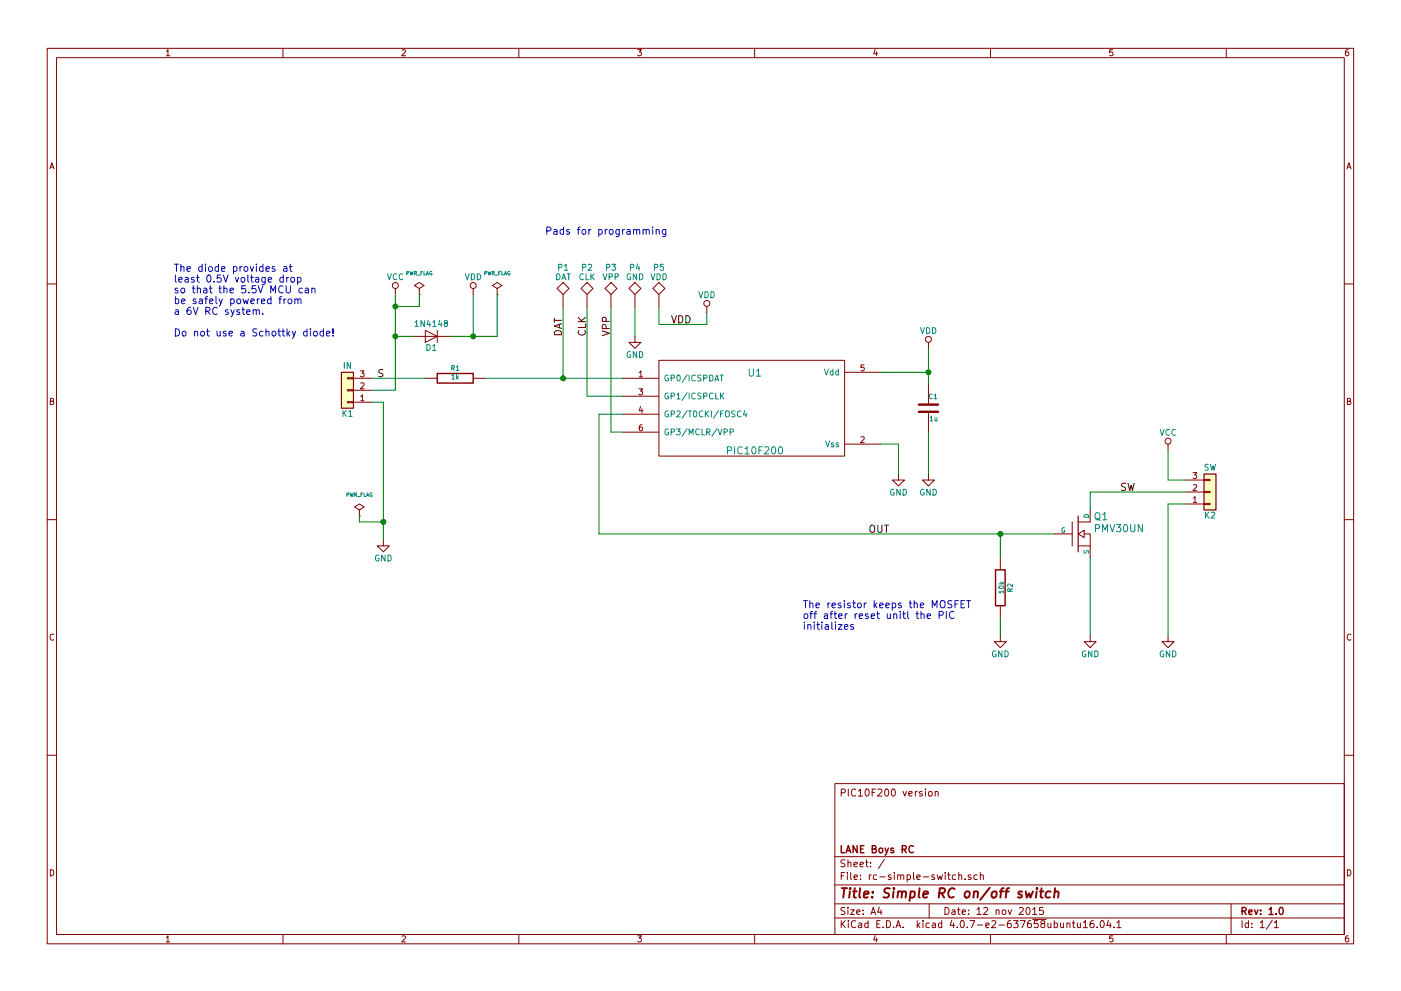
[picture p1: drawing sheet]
EESchema Schematic File Version 2
LIBS:PMV30UN
LIBS:PIC10F200
LIBS:power
LIBS:device
LIBS:transistors
LIBS:conn
LIBS:linear
LIBS:regul
LIBS:74xx
LIBS:cmos4000
LIBS:adc-dac
LIBS:memory
LIBS:xilinx
LIBS:microcontrollers
LIBS:dsp
LIBS:microchip
LIBS:analog_switches
LIBS:motorola
LIBS:texas
LIBS:intel
LIBS:audio
LIBS:interface
LIBS:digital-audio
LIBS:philips
LIBS:display
LIBS:cypress
LIBS:siliconi
LIBS:opto
LIBS:atmel
LIBS:contrib
LIBS:valves
EELAYER 25 0
EELAYER END
$Descr A4 11693 8268
encoding utf-8
Sheet 1 1
Title "Simple RC on/off switch"
Date "12 nov 2015"
Rev "1.0"
Comp "LANE Boys RC"
Comment1 ""
Comment2 ""
Comment3 ""
Comment4 "PIC10F200 version"
$EndDescr
$Comp
L R R1
U 1 1
P 3800 3150
F 0 "R1" V 3880 3150 40  0000 C CNN
F 1 "1k" V 3807 3151 40  0000 C CNN
F 2 "Resistors_SMD:R_0603_HandSoldering" V 3950 2800 30  0001 C CNN
F 3 "~" H 3800 3150 30  0000 C CNN
	1    3800 3150
	0    -1   -1   0   
$EndComp
$Comp
L R R2
U 1 1
P 8350 4900
F 0 "R2" V 8430 4900 40  0000 C CNN
F 1 "10k" V 8357 4901 40  0000 C CNN
F 2 "Resistors_SMD:R_0603_HandSoldering" V 8250 4900 30  0001 C CNN
F 3 "~" H 8350 4900 30  0000 C CNN
	1    8350 4900
	1    0    0    -1  
$EndComp
Wire Wire Line
	8350 4450 8350 4650
Wire Wire Line
	5000 4450 8800 4450
Wire Wire Line
	8350 5150 8350 5300
Wire Wire Line
	3100 3350 3200 3350
Wire Wire Line
	3200 3350 3200 4500
Wire Wire Line
	3100 3150 3550 3150
$Comp
L C C1
U 1 1
P 7750 3400
F 0 "C1" H 7750 3500 40  0000 L CNN
F 1 "1u" H 7756 3315 40  0000 L CNN
F 2 "Capacitors_SMD:C_0603_HandSoldering" V 7600 3200 30  0001 C CNN
F 3 "~" H 7750 3400 60  0000 C CNN
	1    7750 3400
	1    0    0    -1  
$EndComp
Wire Wire Line
	7750 3600 7750 3950
Wire Wire Line
	3750 2800 4150 2800
Wire Wire Line
	3950 2450 3950 2800
Wire Wire Line
	3300 3250 3100 3250
Connection ~ 3950 2800
Wire Wire Line
	9100 4100 9100 4250
Wire Wire Line
	9100 4100 9900 4100
$Comp
L PIC10F200 U1
U 1 1
P 6300 3400
F 0 "U1" H 6300 3700 60  0000 C CNN
F 1 "PIC10F200" H 6300 3050 60  0000 C CNN
F 2 "TO_SOT_Packages_SMD:SOT-23-6_Handsoldering" H 5500 2950 30  0001 L CNN
F 3 "" H 6300 3400 60  0000 C CNN
	1    6300 3400
	1    0    0    -1  
$EndComp
Wire Wire Line
	4050 3150 5200 3150
Wire Wire Line
	7750 2900 7750 3200
Wire Wire Line
	7350 3700 7500 3700
Wire Wire Line
	7500 3700 7500 3950
Wire Wire Line
	5200 3450 5000 3450
Wire Wire Line
	5000 3450 5000 4450
Connection ~ 8350 4450
$Comp
L PWR_FLAG #FLG01
U 1 1
P 4150 2450
F 0 "#FLG01" H 4150 2545 30  0001 C CNN
F 1 "PWR_FLAG" H 4150 2630 30  0000 C CNN
F 2 "" H 4150 2450 60  0000 C CNN
F 3 "" H 4150 2450 60  0000 C CNN
	1    4150 2450
	1    0    0    -1  
$EndComp
$Comp
L PWR_FLAG #FLG02
U 1 1
P 3000 4300
F 0 "#FLG02" H 3000 4395 30  0001 C CNN
F 1 "PWR_FLAG" H 3000 4480 30  0000 C CNN
F 2 "" H 3000 4300 60  0000 C CNN
F 3 "" H 3000 4300 60  0000 C CNN
	1    3000 4300
	1    0    0    -1  
$EndComp
Wire Wire Line
	3000 4300 3000 4350
Wire Wire Line
	3000 4350 3200 4350
Connection ~ 3200 4350
Wire Wire Line
	4150 2800 4150 2450
$Comp
L PWR_FLAG #FLG03
U 1 1
P 3500 2450
F 0 "#FLG03" H 3500 2545 30  0001 C CNN
F 1 "PWR_FLAG" H 3500 2630 30  0000 C CNN
F 2 "" H 3500 2450 60  0000 C CNN
F 3 "" H 3500 2450 60  0000 C CNN
	1    3500 2450
	1    0    0    -1  
$EndComp
Wire Wire Line
	3500 2450 3500 2550
Wire Wire Line
	3500 2550 3300 2550
Connection ~ 3300 2550
Text Label 7250 4450 0    60   ~ 0
OUT
Wire Wire Line
	9100 4650 9100 5300
Wire Wire Line
	4700 2550 4700 3150
Connection ~ 4700 3150
Wire Wire Line
	4900 2550 4900 3300
Wire Wire Line
	4900 3300 5200 3300
Wire Wire Line
	5100 2550 5100 3600
Wire Wire Line
	5100 3600 5200 3600
Wire Wire Line
	5900 2600 5900 2700
Wire Wire Line
	5900 2700 5500 2700
Wire Wire Line
	5500 2700 5500 2550
Wire Wire Line
	5300 2550 5300 2800
$Comp
L MOSFET_N Q1
U 1 1
P 9000 4450
F 0 "Q1" H 9250 4600 60  0000 R CNN
F 1 "PMV30UN" H 9550 4500 60  0000 R CNN
F 2 "TO_SOT_Packages_SMD:SOT-23" H 8700 4700 30  0001 C CNN
F 3 "~" H 9000 4450 60  0000 C CNN
	1    9000 4450
	1    0    0    -1  
$EndComp
$Comp
L GND #PWR04
U 1 1
P 5300 2800
F 0 "#PWR04" H 5300 2550 50  0001 C CNN
F 1 "GND" H 5300 2650 50  0000 C CNN
F 2 "" H 5300 2800 50  0001 C CNN
F 3 "" H 5300 2800 50  0001 C CNN
	1    5300 2800
	1    0    0    -1  
$EndComp
$Comp
L GND #PWR05
U 1 1
P 7750 3950
F 0 "#PWR05" H 7750 3700 50  0001 C CNN
F 1 "GND" H 7750 3800 50  0000 C CNN
F 2 "" H 7750 3950 50  0001 C CNN
F 3 "" H 7750 3950 50  0001 C CNN
	1    7750 3950
	1    0    0    -1  
$EndComp
$Comp
L GND #PWR06
U 1 1
P 7500 3950
F 0 "#PWR06" H 7500 3700 50  0001 C CNN
F 1 "GND" H 7500 3800 50  0000 C CNN
F 2 "" H 7500 3950 50  0001 C CNN
F 3 "" H 7500 3950 50  0001 C CNN
	1    7500 3950
	1    0    0    -1  
$EndComp
$Comp
L GND #PWR07
U 1 1
P 8350 5300
F 0 "#PWR07" H 8350 5050 50  0001 C CNN
F 1 "GND" H 8350 5150 50  0000 C CNN
F 2 "" H 8350 5300 50  0001 C CNN
F 3 "" H 8350 5300 50  0001 C CNN
	1    8350 5300
	1    0    0    -1  
$EndComp
$Comp
L GND #PWR08
U 1 1
P 9100 5300
F 0 "#PWR08" H 9100 5050 50  0001 C CNN
F 1 "GND" H 9100 5150 50  0000 C CNN
F 2 "" H 9100 5300 50  0001 C CNN
F 3 "" H 9100 5300 50  0001 C CNN
	1    9100 5300
	1    0    0    -1  
$EndComp
$Comp
L GND #PWR09
U 1 1
P 9750 5300
F 0 "#PWR09" H 9750 5050 50  0001 C CNN
F 1 "GND" H 9750 5150 50  0000 C CNN
F 2 "" H 9750 5300 50  0001 C CNN
F 3 "" H 9750 5300 50  0001 C CNN
	1    9750 5300
	1    0    0    -1  
$EndComp
$Comp
L VDD #PWR010
U 1 1
P 3950 2450
F 0 "#PWR010" H 3950 2300 50  0001 C CNN
F 1 "VDD" H 3950 2600 50  0000 C CNN
F 2 "" H 3950 2450 50  0001 C CNN
F 3 "" H 3950 2450 50  0001 C CNN
	1    3950 2450
	1    0    0    -1  
$EndComp
$Comp
L VCC #PWR011
U 1 1
P 3300 2450
F 0 "#PWR011" H 3300 2300 50  0001 C CNN
F 1 "VCC" H 3300 2600 50  0000 C CNN
F 2 "" H 3300 2450 50  0001 C CNN
F 3 "" H 3300 2450 50  0001 C CNN
	1    3300 2450
	1    0    0    -1  
$EndComp
$Comp
L VDD #PWR012
U 1 1
P 5900 2600
F 0 "#PWR012" H 5900 2450 50  0001 C CNN
F 1 "VDD" H 5900 2750 50  0000 C CNN
F 2 "" H 5900 2600 50  0001 C CNN
F 3 "" H 5900 2600 50  0001 C CNN
	1    5900 2600
	1    0    0    -1  
$EndComp
$Comp
L GND #PWR013
U 1 1
P 3200 4500
F 0 "#PWR013" H 3200 4250 50  0001 C CNN
F 1 "GND" H 3200 4350 50  0000 C CNN
F 2 "" H 3200 4500 50  0001 C CNN
F 3 "" H 3200 4500 50  0001 C CNN
	1    3200 4500
	1    0    0    -1  
$EndComp
$Comp
L VDD #PWR014
U 1 1
P 7750 2900
F 0 "#PWR014" H 7750 2750 50  0001 C CNN
F 1 "VDD" H 7750 3050 50  0000 C CNN
F 2 "" H 7750 2900 50  0001 C CNN
F 3 "" H 7750 2900 50  0001 C CNN
	1    7750 2900
	1    0    0    -1  
$EndComp
$Comp
L VCC #PWR015
U 1 1
P 9750 3750
F 0 "#PWR015" H 9750 3600 50  0001 C CNN
F 1 "VCC" H 9750 3900 50  0000 C CNN
F 2 "" H 9750 3750 50  0001 C CNN
F 3 "" H 9750 3750 50  0001 C CNN
	1    9750 3750
	1    0    0    -1  
$EndComp
Wire Wire Line
	9900 4200 9750 4200
Wire Wire Line
	9750 4200 9750 5300
Wire Wire Line
	9750 3750 9750 4000
Wire Wire Line
	9750 4000 9900 4000
$Comp
L D D1
U 1 1
P 3600 2800
F 0 "D1" H 3600 2900 50  0000 C CNN
F 1 "1N4148" H 3600 2700 50  0000 C CNN
F 2 "Diodes_SMD:D_SOD-323_HandSoldering" H 3600 2800 50  0001 C CNN
F 3 "" H 3600 2800 50  0001 C CNN
	1    3600 2800
	-1   0    0    1   
$EndComp
Text Label 4700 2800 1    60   ~ 0
DAT
Text Label 4900 2800 1    60   ~ 0
CLK
Text Label 5100 2800 1    60   ~ 0
VPP
Text Label 5600 2700 0    60   ~ 0
VDD
Text Label 9350 4100 0    60   ~ 0
SW
Text Label 3150 3150 0    60   ~ 0
S
$Comp
L Conn_01x03 K1
U 1 1
P 2900 3250
F 0 "K1" H 2900 3450 50  0000 C CNN
F 1 "IN" H 2900 3050 50  0000 C CNN
F 2 "Pin_Headers:Pin_Header_Angled_1x03_Pitch2.54mm" H 2900 3250 50  0001 C CNN
F 3 "" H 2900 3250 50  0001 C CNN
	1    2900 3250
	-1   0    0    1   
$EndComp
$Comp
L Conn_01x03 K2
U 1 1
P 10100 4100
F 0 "K2" H 10100 4300 50  0000 C CNN
F 1 "SW" H 10100 3900 50  0000 C CNN
F 2 "Pin_Headers:Pin_Header_Straight_1x03_Pitch2.54mm" H 10100 4100 50  0001 C CNN
F 3 "" H 10100 4100 50  0001 C CNN
	1    10100 4100
	1    0    0    1   
$EndComp
$Comp
L TEST P1
U 1 1
P 4700 2550
F 0 "P1" H 4700 2850 50  0000 C BNN
F 1 "DAT" H 4700 2800 50  0000 C CNN
F 2 "Measurement_Points:Measurement_Point_Round-SMD-Pad_Small" H 4700 2550 50  0001 C CNN
F 3 "" H 4700 2550 50  0001 C CNN
	1    4700 2550
	1    0    0    -1  
$EndComp
$Comp
L TEST P2
U 1 1
P 4900 2550
F 0 "P2" H 4900 2850 50  0000 C BNN
F 1 "CLK" H 4900 2800 50  0000 C CNN
F 2 "Measurement_Points:Measurement_Point_Round-SMD-Pad_Small" H 4900 2550 50  0001 C CNN
F 3 "" H 4900 2550 50  0001 C CNN
	1    4900 2550
	1    0    0    -1  
$EndComp
$Comp
L TEST P3
U 1 1
P 5100 2550
F 0 "P3" H 5100 2850 50  0000 C BNN
F 1 "VPP" H 5100 2800 50  0000 C CNN
F 2 "Measurement_Points:Measurement_Point_Round-SMD-Pad_Small" H 5100 2550 50  0001 C CNN
F 3 "" H 5100 2550 50  0001 C CNN
	1    5100 2550
	1    0    0    -1  
$EndComp
$Comp
L TEST P4
U 1 1
P 5300 2550
F 0 "P4" H 5300 2850 50  0000 C BNN
F 1 "GND" H 5300 2800 50  0000 C CNN
F 2 "Measurement_Points:Measurement_Point_Round-SMD-Pad_Small" H 5300 2550 50  0001 C CNN
F 3 "" H 5300 2550 50  0001 C CNN
	1    5300 2550
	1    0    0    -1  
$EndComp
$Comp
L TEST P5
U 1 1
P 5500 2550
F 0 "P5" H 5500 2850 50  0000 C BNN
F 1 "VDD" H 5500 2800 50  0000 C CNN
F 2 "Measurement_Points:Measurement_Point_Round-SMD-Pad_Small" H 5500 2550 50  0001 C CNN
F 3 "" H 5500 2550 50  0001 C CNN
	1    5500 2550
	1    0    0    -1  
$EndComp
Text Notes 4550 1950 0    60   ~ 0
Pads for programming
Text Notes 6700 5250 0    60   ~ 0
The resistor keeps the MOSFET\noff after reset unitl the PIC\ninitializes
Wire Wire Line
	3300 2800 3450 2800
Connection ~ 3300 2800
Wire Wire Line
	3300 2450 3300 3250
Text Notes 1450 2800 0    60   ~ 0
The diode provides at \nleast 0.5V voltage drop\nso that the 5.5V MCU can\nbe safely powered from\na 6V RC system.\n\nDo not use a Schottky diode!
Wire Wire Line
	7350 3100 7750 3100
Connection ~ 7750 3100
$EndSCHEMATC
